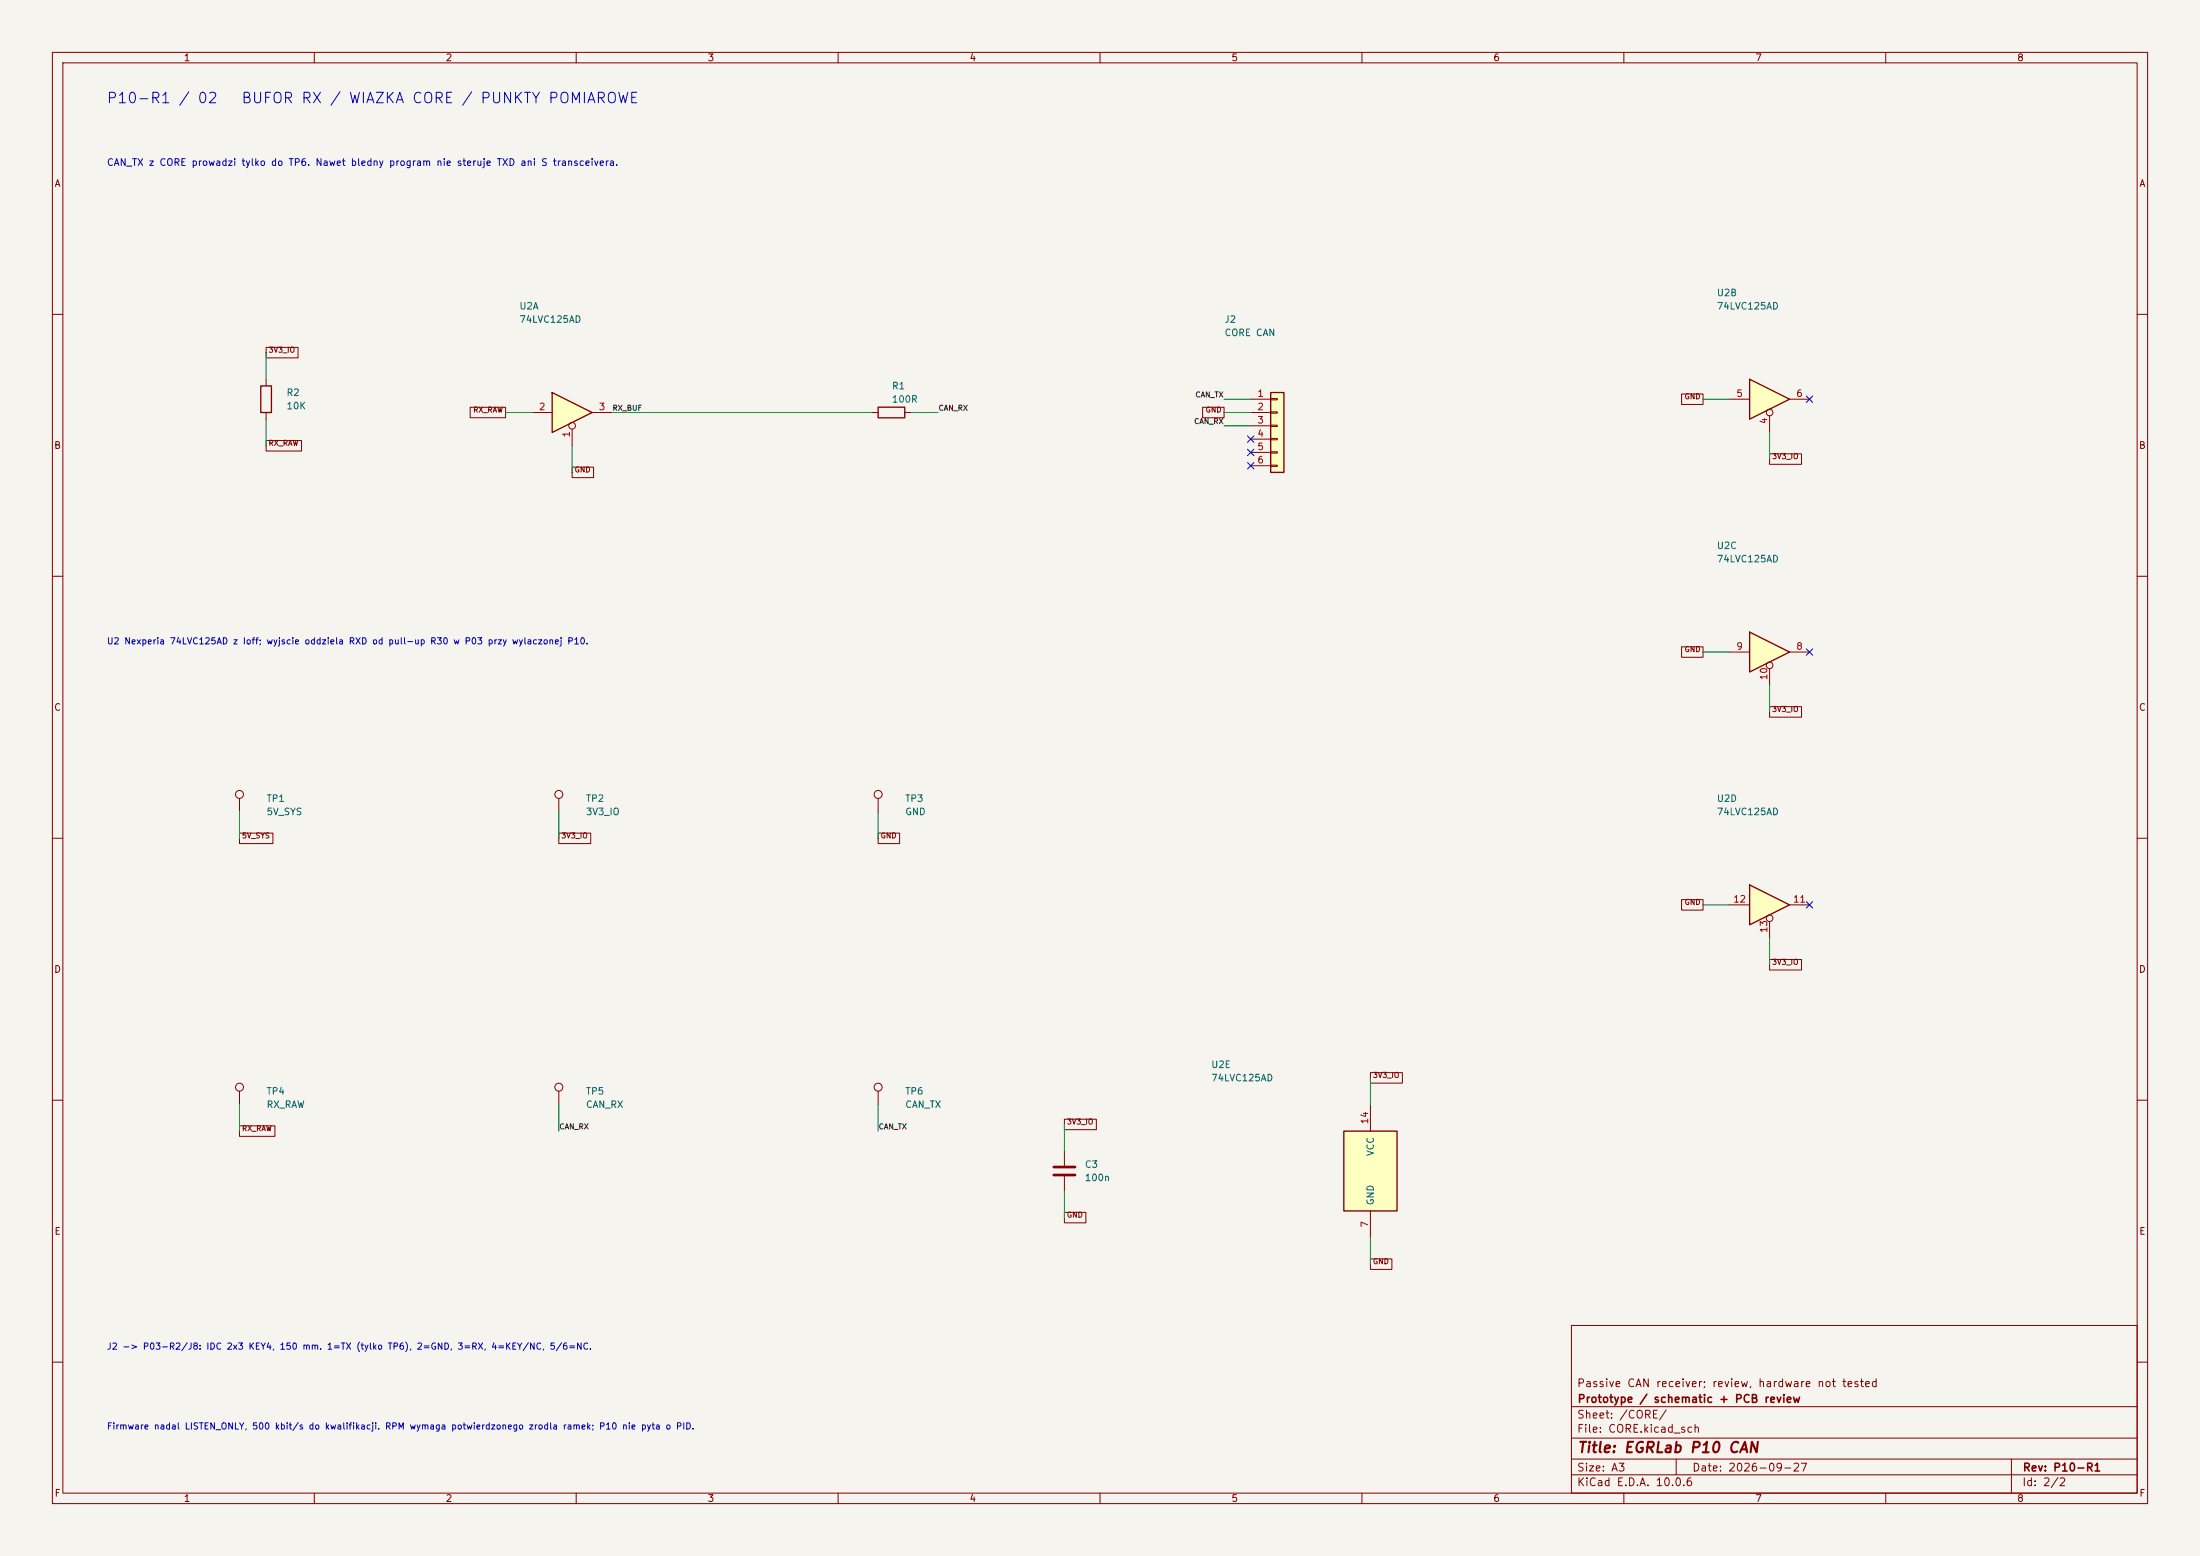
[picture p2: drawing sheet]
(kicad_sch (version 20250114) (generator "eeschema") (paper "A3") (title_block (title "EGRLab P10 CAN") (date "2026-09-27") (rev "P10-R1") (company "Prototype / schematic + PCB review") (comment 1 "Passive CAN receiver; review, hardware not tested"))(lib_symbols (symbol "P10:74LVC125AD" (pin_names (offset 1.016)) (exclude_from_sim no) (in_bom yes) (on_board yes) (in_pos_files yes) (duplicate_pin_numbers_are_jumpers no) (symbol "74LVC125AD_1_0" (polyline (pts (xy -3.81 3.81) (xy -3.81 -3.81) (xy 3.81 0) (xy -3.81 3.81)) (stroke (width 0.254) (type default)) (fill (type background))) (pin input inverted (at 0 -6.35 90) (length 4.445) (name "" (effects (font (size 1.27 1.27)))) (number "1" (effects (font (size 1.27 1.27))))) (pin input line (at -7.62 0 0) (length 3.81) (name "" (effects (font (size 1.27 1.27)))) (number "2" (effects (font (size 1.27 1.27))))) (pin tri_state line (at 7.62 0 180) (length 3.81) (name "" (effects (font (size 1.27 1.27)))) (number "3" (effects (font (size 1.27 1.27)))))) (symbol "74LVC125AD_2_0" (polyline (pts (xy -3.81 3.81) (xy -3.81 -3.81) (xy 3.81 0) (xy -3.81 3.81)) (stroke (width 0.254) (type default)) (fill (type background))) (pin input inverted (at 0 -6.35 90) (length 4.445) (name "" (effects (font (size 1.27 1.27)))) (number "4" (effects (font (size 1.27 1.27))))) (pin input line (at -7.62 0 0) (length 3.81) (name "" (effects (font (size 1.27 1.27)))) (number "5" (effects (font (size 1.27 1.27))))) (pin tri_state line (at 7.62 0 180) (length 3.81) (name "" (effects (font (size 1.27 1.27)))) (number "6" (effects (font (size 1.27 1.27)))))) (symbol "74LVC125AD_3_0" (polyline (pts (xy -3.81 3.81) (xy -3.81 -3.81) (xy 3.81 0) (xy -3.81 3.81)) (stroke (width 0.254) (type default)) (fill (type background))) (pin tri_state line (at 7.62 0 180) (length 3.81) (name "" (effects (font (size 1.27 1.27)))) (number "8" (effects (font (size 1.27 1.27))))) (pin input line (at -7.62 0 0) (length 3.81) (name "" (effects (font (size 1.27 1.27)))) (number "9" (effects (font (size 1.27 1.27))))) (pin input inverted (at 0 -6.35 90) (length 4.445) (name "" (effects (font (size 1.27 1.27)))) (number "10" (effects (font (size 1.27 1.27)))))) (symbol "74LVC125AD_4_0" (polyline (pts (xy -3.81 3.81) (xy -3.81 -3.81) (xy 3.81 0) (xy -3.81 3.81)) (stroke (width 0.254) (type default)) (fill (type background))) (pin tri_state line (at 7.62 0 180) (length 3.81) (name "" (effects (font (size 1.27 1.27)))) (number "11" (effects (font (size 1.27 1.27))))) (pin input line (at -7.62 0 0) (length 3.81) (name "" (effects (font (size 1.27 1.27)))) (number "12" (effects (font (size 1.27 1.27))))) (pin input inverted (at 0 -6.35 90) (length 4.445) (name "" (effects (font (size 1.27 1.27)))) (number "13" (effects (font (size 1.27 1.27)))))) (symbol "74LVC125AD_5_0" (pin power_in line (at 0 -12.7 90) (length 5.08) (name "GND" (effects (font (size 1.27 1.27)))) (number "7" (effects (font (size 1.27 1.27))))) (pin power_in line (at 0 12.7 270) (length 5.08) (name "VCC" (effects (font (size 1.27 1.27)))) (number "14" (effects (font (size 1.27 1.27)))))) (symbol "74LVC125AD_5_1" (rectangle (start -5.08 7.62) (end 5.08 -7.62) (stroke (width 0.254) (type default)) (fill (type background)))) (embedded_fonts no))(symbol "P10:R" (pin_numbers (hide yes)) (pin_names (offset 0)) (exclude_from_sim no) (in_bom yes) (on_board yes) (in_pos_files yes) (duplicate_pin_numbers_are_jumpers no) (symbol "R_0_1" (rectangle (start -1.016 -2.54) (end 1.016 2.54) (stroke (width 0.254) (type default)) (fill (type none)))) (symbol "R_1_1" (pin passive line (at 0 3.81 270) (length 1.27) (name "" (effects (font (size 1.27 1.27)))) (number "1" (effects (font (size 1.27 1.27))))) (pin passive line (at 0 -3.81 90) (length 1.27) (name "" (effects (font (size 1.27 1.27)))) (number "2" (effects (font (size 1.27 1.27)))))) (embedded_fonts no))(symbol "P10:Conn_01x06" (pin_names (offset 1.016) (hide yes)) (exclude_from_sim no) (in_bom yes) (on_board yes) (in_pos_files yes) (duplicate_pin_numbers_are_jumpers no) (symbol "Conn_01x06_1_1" (rectangle (start -1.27 6.35) (end 1.27 -8.89) (stroke (width 0.254) (type default)) (fill (type background))) (rectangle (start -1.27 5.207) (end 0 4.953) (stroke (width 0.1524) (type default)) (fill (type none))) (rectangle (start -1.27 2.667) (end 0 2.413) (stroke (width 0.1524) (type default)) (fill (type none))) (rectangle (start -1.27 0.127) (end 0 -0.127) (stroke (width 0.1524) (type default)) (fill (type none))) (rectangle (start -1.27 -2.413) (end 0 -2.667) (stroke (width 0.1524) (type default)) (fill (type none))) (rectangle (start -1.27 -4.953) (end 0 -5.207) (stroke (width 0.1524) (type default)) (fill (type none))) (rectangle (start -1.27 -7.493) (end 0 -7.747) (stroke (width 0.1524) (type default)) (fill (type none))) (pin passive line (at -5.08 5.08 0) (length 3.81) (name "Pin_1" (effects (font (size 1.27 1.27)))) (number "1" (effects (font (size 1.27 1.27))))) (pin passive line (at -5.08 2.54 0) (length 3.81) (name "Pin_2" (effects (font (size 1.27 1.27)))) (number "2" (effects (font (size 1.27 1.27))))) (pin passive line (at -5.08 0 0) (length 3.81) (name "Pin_3" (effects (font (size 1.27 1.27)))) (number "3" (effects (font (size 1.27 1.27))))) (pin passive line (at -5.08 -2.54 0) (length 3.81) (name "Pin_4" (effects (font (size 1.27 1.27)))) (number "4" (effects (font (size 1.27 1.27))))) (pin passive line (at -5.08 -5.08 0) (length 3.81) (name "Pin_5" (effects (font (size 1.27 1.27)))) (number "5" (effects (font (size 1.27 1.27))))) (pin passive line (at -5.08 -7.62 0) (length 3.81) (name "Pin_6" (effects (font (size 1.27 1.27)))) (number "6" (effects (font (size 1.27 1.27)))))) (embedded_fonts no))(symbol "P10:C" (pin_numbers (hide yes)) (pin_names (offset 0.254)) (exclude_from_sim no) (in_bom yes) (on_board yes) (in_pos_files yes) (duplicate_pin_numbers_are_jumpers no) (symbol "C_0_1" (polyline (pts (xy -2.032 0.762) (xy 2.032 0.762)) (stroke (width 0.508) (type default)) (fill (type none))) (polyline (pts (xy -2.032 -0.762) (xy 2.032 -0.762)) (stroke (width 0.508) (type default)) (fill (type none)))) (symbol "C_1_1" (pin passive line (at 0 3.81 270) (length 2.794) (name "" (effects (font (size 1.27 1.27)))) (number "1" (effects (font (size 1.27 1.27))))) (pin passive line (at 0 -3.81 90) (length 2.794) (name "" (effects (font (size 1.27 1.27)))) (number "2" (effects (font (size 1.27 1.27)))))) (embedded_fonts no))(symbol "P10:TestPoint" (pin_numbers (hide yes)) (pin_names (offset 0.762) (hide yes)) (exclude_from_sim no) (in_bom yes) (on_board yes) (in_pos_files yes) (duplicate_pin_numbers_are_jumpers no) (symbol "TestPoint_0_1" (circle (center 0 3.302) (radius 0.762) (stroke (width 0) (type default)) (fill (type none)))) (symbol "TestPoint_1_1" (pin passive line (at 0 0 90) (length 2.54) (name "1" (effects (font (size 1.27 1.27)))) (number "1" (effects (font (size 1.27 1.27)))))) (embedded_fonts no)))(symbol (lib_id "P10:74LVC125AD") (at 109.22 78.74 0) (unit 1) (in_bom yes) (on_board yes) (dnp no) (property "Reference" "U2" (at 99.06 58.42 0) (effects (font (size 1.27 1.27)) (justify left))) (property "Value" "74LVC125AD" (at 99.06 60.96 0) (effects (font (size 1.27 1.27)) (justify left)))(property "Footprint" "Package_SO:SOIC-14_3.9x8.7mm_P1.27mm" (at 109.22 78.74 0) (effects (font (size 1 1)) hide))(property "MPN" "74LVC125AD,118 Nexperia" (at 109.22 78.74 0) (effects (font (size 1 1)) hide))(property "BaselineRef" "ADDED_RX_IOFF" (at 109.22 78.74 0) (effects (font (size 1 1)) hide))(property "Datasheet" "https://assets.nexperia.com/documents/data-sheet/74LVC125A.pdf" (at 109.22 78.74 0) (effects (font (size 1 1)) hide))(pin "1")(pin "2")(pin "3"))(symbol (lib_id "P10:R") (at 50.8 76.2 0) (unit 1) (in_bom yes) (on_board yes) (dnp no) (property "Reference" "R2" (at 54.61 74.93 0) (effects (font (size 1.27 1.27)) (justify left))) (property "Value" "10K" (at 54.61 77.47000000000001 0) (effects (font (size 1.27 1.27)) (justify left)))(property "Footprint" "Resistor_THT:R_Axial_DIN0207_L6.3mm_D2.5mm_P10.16mm_Horizontal" (at 50.8 76.2 0) (effects (font (size 1 1)) hide))(property "MPN" "Metal film 10K 1% 0.25W" (at 50.8 76.2 0) (effects (font (size 1 1)) hide))(property "BaselineRef" "P10_R1" (at 50.8 76.2 0) (effects (font (size 1 1)) hide))(property "Datasheet" "" (at 50.8 76.2 0) (effects (font (size 1 1)) hide))(pin "1")(pin "2"))(symbol (lib_id "P10:R") (at 170.18 78.74 90) (unit 1) (in_bom yes) (on_board yes) (dnp no) (property "Reference" "R1" (at 170.18 73.66 90) (effects (font (size 1.27 1.27)) (justify right))) (property "Value" "100R" (at 170.18 76.2 90) (effects (font (size 1.27 1.27)) (justify right)))(property "Footprint" "Resistor_THT:R_Axial_DIN0207_L6.3mm_D2.5mm_P10.16mm_Horizontal" (at 170.18 78.74 0) (effects (font (size 1 1)) hide))(property "MPN" "Metal film 100R 1% 0.25W" (at 170.18 78.74 0) (effects (font (size 1 1)) hide))(property "BaselineRef" "P10_R1" (at 170.18 78.74 0) (effects (font (size 1 1)) hide))(property "Datasheet" "" (at 170.18 78.74 0) (effects (font (size 1 1)) hide))(pin "1")(pin "2"))(symbol (lib_id "P10:Conn_01x06") (at 243.84 81.28 0) (unit 1) (in_bom yes) (on_board yes) (dnp no) (property "Reference" "J2" (at 233.68 60.96 0) (effects (font (size 1.27 1.27)) (justify left))) (property "Value" "CORE CAN" (at 233.68 63.5 0) (effects (font (size 1.27 1.27)) (justify left)))(property "Footprint" "P10:PTH_CAN_CORE" (at 243.84 81.28 0) (effects (font (size 1 1)) hide))(property "MPN" "Soldered ribbon 6p" (at 243.84 81.28 0) (effects (font (size 1 1)) hide))(property "BaselineRef" "J_CANB" (at 243.84 81.28 0) (effects (font (size 1 1)) hide))(property "Datasheet" "" (at 243.84 81.28 0) (effects (font (size 1 1)) hide))(pin "1")(pin "2")(pin "3")(pin "4")(pin "5")(pin "6"))(wire (pts (xy 116.84 78.74) (xy 166.37 78.74)) (stroke (width 0) (type default)))(label "RX_BUF"  (at 116.84 78.74 0) (effects (font (size 1 1)) (justify left bottom)))(symbol (lib_id "P10:74LVC125AD") (at 337.82 76.2 0) (unit 2) (in_bom yes) (on_board yes) (dnp no) (property "Reference" "U2" (at 327.66 55.88 0) (effects (font (size 1.27 1.27)) (justify left))) (property "Value" "74LVC125AD" (at 327.66 58.42 0) (effects (font (size 1.27 1.27)) (justify left)))(property "Footprint" "Package_SO:SOIC-14_3.9x8.7mm_P1.27mm" (at 337.82 76.2 0) (effects (font (size 1 1)) hide))(property "MPN" "74LVC125AD,118 Nexperia" (at 337.82 76.2 0) (effects (font (size 1 1)) hide))(property "BaselineRef" "ADDED_RX_IOFF" (at 337.82 76.2 0) (effects (font (size 1 1)) hide))(property "Datasheet" "https://assets.nexperia.com/documents/data-sheet/74LVC125A.pdf" (at 337.82 76.2 0) (effects (font (size 1 1)) hide))(pin "4")(pin "5")(pin "6"))(symbol (lib_id "P10:74LVC125AD") (at 337.82 124.46 0) (unit 3) (in_bom yes) (on_board yes) (dnp no) (property "Reference" "U2" (at 327.66 104.14 0) (effects (font (size 1.27 1.27)) (justify left))) (property "Value" "74LVC125AD" (at 327.66 106.68 0) (effects (font (size 1.27 1.27)) (justify left)))(property "Footprint" "Package_SO:SOIC-14_3.9x8.7mm_P1.27mm" (at 337.82 124.46 0) (effects (font (size 1 1)) hide))(property "MPN" "74LVC125AD,118 Nexperia" (at 337.82 124.46 0) (effects (font (size 1 1)) hide))(property "BaselineRef" "ADDED_RX_IOFF" (at 337.82 124.46 0) (effects (font (size 1 1)) hide))(property "Datasheet" "https://assets.nexperia.com/documents/data-sheet/74LVC125A.pdf" (at 337.82 124.46 0) (effects (font (size 1 1)) hide))(pin "8")(pin "9")(pin "10"))(symbol (lib_id "P10:74LVC125AD") (at 337.82 172.72 0) (unit 4) (in_bom yes) (on_board yes) (dnp no) (property "Reference" "U2" (at 327.66 152.4 0) (effects (font (size 1.27 1.27)) (justify left))) (property "Value" "74LVC125AD" (at 327.66 154.94 0) (effects (font (size 1.27 1.27)) (justify left)))(property "Footprint" "Package_SO:SOIC-14_3.9x8.7mm_P1.27mm" (at 337.82 172.72 0) (effects (font (size 1 1)) hide))(property "MPN" "74LVC125AD,118 Nexperia" (at 337.82 172.72 0) (effects (font (size 1 1)) hide))(property "BaselineRef" "ADDED_RX_IOFF" (at 337.82 172.72 0) (effects (font (size 1 1)) hide))(property "Datasheet" "https://assets.nexperia.com/documents/data-sheet/74LVC125A.pdf" (at 337.82 172.72 0) (effects (font (size 1 1)) hide))(pin "11")(pin "12")(pin "13"))(symbol (lib_id "P10:74LVC125AD") (at 261.62 223.52 0) (unit 5) (in_bom yes) (on_board yes) (dnp no) (property "Reference" "U2" (at 231.14 203.2 0) (effects (font (size 1.27 1.27)) (justify left))) (property "Value" "74LVC125AD" (at 231.14 205.73999999999998 0) (effects (font (size 1.27 1.27)) (justify left)))(property "Footprint" "Package_SO:SOIC-14_3.9x8.7mm_P1.27mm" (at 261.62 223.52 0) (effects (font (size 1 1)) hide))(property "MPN" "74LVC125AD,118 Nexperia" (at 261.62 223.52 0) (effects (font (size 1 1)) hide))(property "BaselineRef" "ADDED_RX_IOFF" (at 261.62 223.52 0) (effects (font (size 1 1)) hide))(property "Datasheet" "https://assets.nexperia.com/documents/data-sheet/74LVC125A.pdf" (at 261.62 223.52 0) (effects (font (size 1 1)) hide))(pin "7")(pin "14"))(symbol (lib_id "P10:C") (at 203.2 223.52 0) (unit 1) (in_bom yes) (on_board yes) (dnp no) (property "Reference" "C3" (at 207.01 222.25 0) (effects (font (size 1.27 1.27)) (justify left))) (property "Value" "100n" (at 207.01 224.79 0) (effects (font (size 1.27 1.27)) (justify left)))(property "Footprint" "Capacitor_SMD:C_0805_2012Metric" (at 203.2 223.52 0) (effects (font (size 1 1)) hide))(property "MPN" "X7R 25V 10% 0805 100n" (at 203.2 223.52 0) (effects (font (size 1 1)) hide))(property "BaselineRef" "DECOUPLING" (at 203.2 223.52 0) (effects (font (size 1 1)) hide))(property "Datasheet" "" (at 203.2 223.52 0) (effects (font (size 1 1)) hide))(pin "1")(pin "2"))(symbol (lib_id "P10:TestPoint") (at 45.72 154.94 0) (unit 1) (in_bom yes) (on_board yes) (dnp no) (property "Reference" "TP1" (at 50.8 152.4 0) (effects (font (size 1.27 1.27)) (justify left))) (property "Value" "5V_SYS" (at 50.8 154.94 0) (effects (font (size 1.27 1.27)) (justify left)))(property "Footprint" "P10:TestPad_1" (at 45.72 154.94 0) (effects (font (size 1 1)) hide))(property "MPN" "PCB test pad" (at 45.72 154.94 0) (effects (font (size 1 1)) hide))(property "BaselineRef" "TESTPAD" (at 45.72 154.94 0) (effects (font (size 1 1)) hide))(property "Datasheet" "" (at 45.72 154.94 0) (effects (font (size 1 1)) hide))(pin "1"))(symbol (lib_id "P10:TestPoint") (at 106.68 154.94 0) (unit 1) (in_bom yes) (on_board yes) (dnp no) (property "Reference" "TP2" (at 111.76 152.4 0) (effects (font (size 1.27 1.27)) (justify left))) (property "Value" "3V3_IO" (at 111.76 154.94 0) (effects (font (size 1.27 1.27)) (justify left)))(property "Footprint" "P10:TestPad_1" (at 106.68 154.94 0) (effects (font (size 1 1)) hide))(property "MPN" "PCB test pad" (at 106.68 154.94 0) (effects (font (size 1 1)) hide))(property "BaselineRef" "TESTPAD" (at 106.68 154.94 0) (effects (font (size 1 1)) hide))(property "Datasheet" "" (at 106.68 154.94 0) (effects (font (size 1 1)) hide))(pin "1"))(symbol (lib_id "P10:TestPoint") (at 167.64 154.94 0) (unit 1) (in_bom yes) (on_board yes) (dnp no) (property "Reference" "TP3" (at 172.72 152.4 0) (effects (font (size 1.27 1.27)) (justify left))) (property "Value" "GND" (at 172.72 154.94 0) (effects (font (size 1.27 1.27)) (justify left)))(property "Footprint" "P10:TestPad_1" (at 167.64 154.94 0) (effects (font (size 1 1)) hide))(property "MPN" "PCB test pad" (at 167.64 154.94 0) (effects (font (size 1 1)) hide))(property "BaselineRef" "TESTPAD" (at 167.64 154.94 0) (effects (font (size 1 1)) hide))(property "Datasheet" "" (at 167.64 154.94 0) (effects (font (size 1 1)) hide))(pin "1"))(symbol (lib_id "P10:TestPoint") (at 45.72 210.82 0) (unit 1) (in_bom yes) (on_board yes) (dnp no) (property "Reference" "TP4" (at 50.8 208.28 0) (effects (font (size 1.27 1.27)) (justify left))) (property "Value" "RX_RAW" (at 50.8 210.82 0) (effects (font (size 1.27 1.27)) (justify left)))(property "Footprint" "P10:TestPad_1" (at 45.72 210.82 0) (effects (font (size 1 1)) hide))(property "MPN" "PCB test pad" (at 45.72 210.82 0) (effects (font (size 1 1)) hide))(property "BaselineRef" "TESTPAD" (at 45.72 210.82 0) (effects (font (size 1 1)) hide))(property "Datasheet" "" (at 45.72 210.82 0) (effects (font (size 1 1)) hide))(pin "1"))(symbol (lib_id "P10:TestPoint") (at 106.68 210.82 0) (unit 1) (in_bom yes) (on_board yes) (dnp no) (property "Reference" "TP5" (at 111.76 208.28 0) (effects (font (size 1.27 1.27)) (justify left))) (property "Value" "CAN_RX" (at 111.76 210.82 0) (effects (font (size 1.27 1.27)) (justify left)))(property "Footprint" "P10:TestPad_1" (at 106.68 210.82 0) (effects (font (size 1 1)) hide))(property "MPN" "PCB test pad" (at 106.68 210.82 0) (effects (font (size 1 1)) hide))(property "BaselineRef" "TESTPAD" (at 106.68 210.82 0) (effects (font (size 1 1)) hide))(property "Datasheet" "" (at 106.68 210.82 0) (effects (font (size 1 1)) hide))(pin "1"))(symbol (lib_id "P10:TestPoint") (at 167.64 210.82 0) (unit 1) (in_bom yes) (on_board yes) (dnp no) (property "Reference" "TP6" (at 172.72 208.28 0) (effects (font (size 1.27 1.27)) (justify left))) (property "Value" "CAN_TX" (at 172.72 210.82 0) (effects (font (size 1.27 1.27)) (justify left)))(property "Footprint" "P10:TestPad_1" (at 167.64 210.82 0) (effects (font (size 1 1)) hide))(property "MPN" "PCB test pad" (at 167.64 210.82 0) (effects (font (size 1 1)) hide))(property "BaselineRef" "TESTPAD" (at 167.64 210.82 0) (effects (font (size 1 1)) hide))(property "Datasheet" "" (at 167.64 210.82 0) (effects (font (size 1 1)) hide))(pin "1"))(text "CAN_TX z CORE prowadzi tylko do TP6. Nawet bledny program nie steruje TXD ani S transceivera." (at 20.32 30.48 0) (effects (font (size 1.3 1.3)) (justify left top)))(text "U2 Nexperia 74LVC125AD z Ioff; wyjscie oddziela RXD od pull-up R30 w P03 przy wylaczonej P10." (at 20.32 121.92 0) (effects (font (size 1.2 1.2)) (justify left top)))(text "J2 -> P03-R2/J8: IDC 2x3 KEY4, 150 mm. 1=TX (tylko TP6), 2=GND, 3=RX, 4=KEY/NC, 5/6=NC." (at 20.32 256.54 0) (effects (font (size 1.2 1.2)) (justify left top)))(text "Firmware nadal LISTEN_ONLY, 500 kbit/s do kwalifikacji. RPM wymaga potwierdzonego zrodla ramek; P10 nie pyta o PID." (at 20.32 271.78 0) (effects (font (size 1.2 1.2)) (justify left top)))(text "P10-R1 / 02   BUFOR RX / WIAZKA CORE / PUNKTY POMIAROWE" (at 20.32 17.78 0) (effects (font (size 2 2)) (justify left top)))(wire (pts (xy 109.22 85.09) (xy 109.22 90.17)) (stroke (width 0) (type default)))(global_label "GND" (shape passive) (at 109.22 90.17 0) (effects (font (size 1 1)) (justify left bottom)))(wire (pts (xy 101.6 78.74) (xy 96.52 78.74)) (stroke (width 0) (type default)))(global_label "RX_RAW" (shape passive) (at 96.52 78.74 0) (effects (font (size 1 1)) (justify right bottom)))(wire (pts (xy 50.8 72.39) (xy 50.8 67.31)) (stroke (width 0) (type default)))(global_label "3V3_IO" (shape passive) (at 50.8 67.31 0) (effects (font (size 1 1)) (justify left bottom)))(wire (pts (xy 50.8 80.01) (xy 50.8 85.09)) (stroke (width 0) (type default)))(global_label "RX_RAW" (shape passive) (at 50.8 85.09 0) (effects (font (size 1 1)) (justify left bottom)))(wire (pts (xy 173.99 78.74) (xy 179.07 78.74)) (stroke (width 0) (type default)))(label "CAN_RX"  (at 179.07 78.74 0) (effects (font (size 1 1)) (justify left bottom)))(wire (pts (xy 238.76 76.2) (xy 233.68 76.2)) (stroke (width 0) (type default)))(label "CAN_TX"  (at 233.68 76.2 0) (effects (font (size 1 1)) (justify right bottom)))(wire (pts (xy 238.76 78.74) (xy 233.68 78.74)) (stroke (width 0) (type default)))(global_label "GND" (shape passive) (at 233.68 78.74 0) (effects (font (size 1 1)) (justify right bottom)))(wire (pts (xy 238.76 81.28) (xy 233.68 81.28)) (stroke (width 0) (type default)))(label "CAN_RX"  (at 233.68 81.28 0) (effects (font (size 1 1)) (justify right bottom)))(no_connect (at 238.76 83.82))(no_connect (at 238.76 86.36))(no_connect (at 238.76 88.9))(wire (pts (xy 337.82 82.55) (xy 337.82 87.63)) (stroke (width 0) (type default)))(global_label "3V3_IO" (shape passive) (at 337.82 87.63 0) (effects (font (size 1 1)) (justify left bottom)))(wire (pts (xy 330.2 76.2) (xy 325.12 76.2)) (stroke (width 0) (type default)))(global_label "GND" (shape passive) (at 325.12 76.2 0) (effects (font (size 1 1)) (justify right bottom)))(no_connect (at 345.44 76.2))(no_connect (at 345.44 124.46))(wire (pts (xy 330.2 124.46) (xy 325.12 124.46)) (stroke (width 0) (type default)))(global_label "GND" (shape passive) (at 325.12 124.46 0) (effects (font (size 1 1)) (justify right bottom)))(wire (pts (xy 337.82 130.81) (xy 337.82 135.89)) (stroke (width 0) (type default)))(global_label "3V3_IO" (shape passive) (at 337.82 135.89 0) (effects (font (size 1 1)) (justify left bottom)))(no_connect (at 345.44 172.72))(wire (pts (xy 330.2 172.72) (xy 325.12 172.72)) (stroke (width 0) (type default)))(global_label "GND" (shape passive) (at 325.12 172.72 0) (effects (font (size 1 1)) (justify right bottom)))(wire (pts (xy 337.82 179.07) (xy 337.82 184.15)) (stroke (width 0) (type default)))(global_label "3V3_IO" (shape passive) (at 337.82 184.15 0) (effects (font (size 1 1)) (justify left bottom)))(wire (pts (xy 261.62 236.22) (xy 261.62 241.3)) (stroke (width 0) (type default)))(global_label "GND" (shape passive) (at 261.62 241.3 0) (effects (font (size 1 1)) (justify left bottom)))(wire (pts (xy 261.62 210.82) (xy 261.62 205.74)) (stroke (width 0) (type default)))(global_label "3V3_IO" (shape passive) (at 261.62 205.74 0) (effects (font (size 1 1)) (justify left bottom)))(wire (pts (xy 203.2 219.71) (xy 203.2 214.63)) (stroke (width 0) (type default)))(global_label "3V3_IO" (shape passive) (at 203.2 214.63 0) (effects (font (size 1 1)) (justify left bottom)))(wire (pts (xy 203.2 227.33) (xy 203.2 232.41)) (stroke (width 0) (type default)))(global_label "GND" (shape passive) (at 203.2 232.41 0) (effects (font (size 1 1)) (justify left bottom)))(wire (pts (xy 45.72 154.94) (xy 45.72 160.02)) (stroke (width 0) (type default)))(global_label "5V_SYS" (shape passive) (at 45.72 160.02 0) (effects (font (size 1 1)) (justify left bottom)))(wire (pts (xy 106.68 154.94) (xy 106.68 160.02)) (stroke (width 0) (type default)))(global_label "3V3_IO" (shape passive) (at 106.68 160.02 0) (effects (font (size 1 1)) (justify left bottom)))(wire (pts (xy 167.64 154.94) (xy 167.64 160.02)) (stroke (width 0) (type default)))(global_label "GND" (shape passive) (at 167.64 160.02 0) (effects (font (size 1 1)) (justify left bottom)))(wire (pts (xy 45.72 210.82) (xy 45.72 215.9)) (stroke (width 0) (type default)))(global_label "RX_RAW" (shape passive) (at 45.72 215.9 0) (effects (font (size 1 1)) (justify left bottom)))(wire (pts (xy 106.68 210.82) (xy 106.68 215.9)) (stroke (width 0) (type default)))(label "CAN_RX"  (at 106.68 215.9 0) (effects (font (size 1 1)) (justify left bottom)))(wire (pts (xy 167.64 210.82) (xy 167.64 215.9)) (stroke (width 0) (type default)))(label "CAN_TX"  (at 167.64 215.9 0) (effects (font (size 1 1)) (justify left bottom))))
